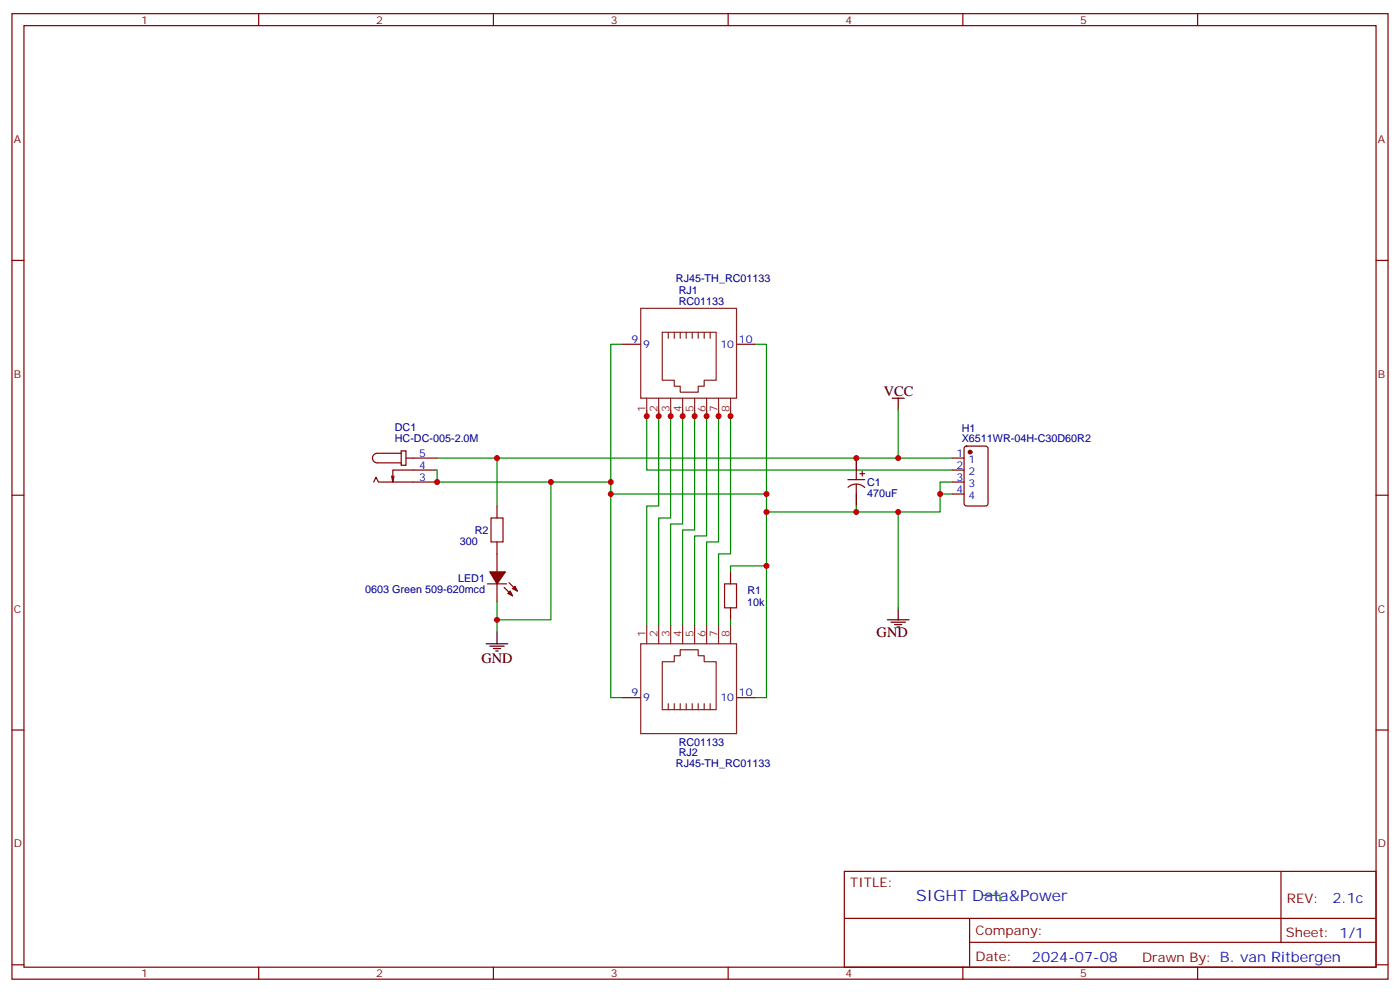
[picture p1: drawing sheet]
<svg xmlns="http://www.w3.org/2000/svg" width="412mm" height="292mm" viewBox="0 0 412 292" stroke-linecap="round" stroke-linejoin="round" font-family="sans-serif">
<g fill="none" stroke="#870000" stroke-width=".35">
<path d="M3.5 4h405.4v284.4h-405.4zM7.1 7.5h398.2v277.3h-398.2zM76.2 4v3.5M145.3 4v3.5M214.5 4v3.5M283.6 4v3.5M352.8 4v3.5M3.5 76.7h3.6M405.3 76.7h3.6M183.4 101.4h5.3M217 101.4h5.2M118.2 132.8h1.4v4.2h-1.4z"/>
<path d="M118.2 133.5h-7.1a1.41 1.41 0 0 0-1.4 1.4 1.41 1.41 0 0 0 1.4 1.4h7.1M119.6 134.9h9.2M128.8 138.4h-13.1v3.6l-.3-1.8M252.2 138.4v2.9M253.3 139.5h1.4M254 138.8v1.4M280.5 134.9h3.5M280.5 138.4h3.5M284.2 131.6l.5-.2h5.6l.7 .4v16.5l-.4 .7h-5.9l-.7-.4v-16.5zM3.5 145.8h3.6M110.1 142l.7-1.5 .7 1.5h17.3M116.1 140.2l-.4 1.8"/>
<path d="M146.4 149v3.5M146.4 159.6v8.8M249.8 141.3h4.9M249.8 143.5a3.5 3.5 0 0 1 4.9 .1M252.2 142.7v2.8M280.5 142h3.5M280.5 145.5h3.5M405.3 145.8h3.6M143.6 171.9h5.6M146.4 171.9v5.3M148.5 173l2.5 2.5M149.9 171.6l2.5 2.5"/>
<path d="M215.2 168.4v3.5M215.2 179v3.5M3.5 215h3.6M183.4 205.5h5.3M217 205.5h5.2M405.3 215h3.6M248.7 256.6h156.6v28.2h-156.6zM377.3 256.6v20.9M248.7 270.5h156.5M285.6 277.5h119.6M285.6 270.5v14.1M3.5 284.1h3.6"/>
<path d="M76.2 284.8v3.6M145.3 284.8v3.6M214.5 284.8v3.6M283.6 284.8v3.6M352.8 284.8v3.6M405.3 284.1h3.6"/>
</g>
<g fill="none" stroke="#008700" stroke-width=".35">
<path d="M183.4 101.4h-3.5v104.1h3.5M222.2 101.4h3.6v104.1h-3.6M128.8 138.4v3.6h51.1M128.8 134.9h151.7M146.4 134.9v14.1M190.5 120.8v17.6h90M194 120.8v28.2h-3.5v35.3M197.6 120.8v31.7h-3.6v31.8M201.1 120.8v33.5h-3.5v30M204.6 120.8v35.3h-3.5v28.2M208.1 120.8v37h-3.5v26.5M211.7 120.8v38.8h-3.6v24.7"/>
<path d="M215.2 120.8v42.3h-3.5v21.2M264.6 120.8v14.1M162.3 142v40.5h-15.9M179.9 145.5h45.9M252.2 149v1.8h-26.4M264.6 150.8v28.2M276.9 145.5v5.3h-24.7M280.5 142h-3.6v3.5h3.6M146.4 177.2v8.9M225.8 166.7h-10.6v1.7M215.2 182.5v1.8M289.3 263.7h5.3v1.7"/>
</g>
<g fill="none" stroke="#000" stroke-width=".35">
<path d="M262.8 117.3h3.5M264.6 117.3v3.5M252.2 134.9v3.5M252.2 145.5v3.5M264.6 179v3.5M143.2 189.6h6.4M144.3 190.3h4.2M145.3 191h2.2M146 191.7h.8M146.4 186.1v3.5M261.4 182.5h6.4M262.5 183.2h4.2"/>
<path d="M263.5 183.9h2.1M264.2 184.6h.7"/>
</g>
<g fill="#870000" stroke="#870000" stroke-width=".35">
<path d="M144.3 168.4h4.6l-2.5 3.5z"/>
<path d="M151 173.4l.7-.8 .7 1.5z"/>
<path d="M149.6 174.8l.7-.7 .7 1.4z"/>
<circle cx="285.7" cy="133.1" r=".53"/>
</g>
<path d="M144.6 152.5h3.6v7.1h-3.6zM213.4 171.9h3.6v7.1h-3.6z" fill="none" stroke="#a10000" stroke-width=".35"/>
<g fill="none" stroke="#8c2424" stroke-width=".35">
<path d="M188.7 90.8h28.3v26.5h-28.3zM195.1 97.9h15.9v14.1h-3.6v1.7h-1.7v1.8h-5.3v-1.8h-1.8v-1.7h-3.5zM196.8 97.9v1.7M198.6 97.9v1.7M200.4 97.9v1.7M202.1 97.9v1.7M203.9 97.9v1.7M205.7 97.9v1.7M207.4 97.9v1.7M209.2 97.9v1.7M190.5 117.3v5.3M194 117.3v5.3"/>
<path d="M197.6 117.3v5.3M201.1 117.3v5.3M204.6 117.3v5.3M208.1 117.3v5.3M211.7 117.3v5.3M215.2 117.3v5.3M188.7 189.6h28.3v26.4h-28.3zM190.5 184.3v5.3M194 184.3v5.3M195.1 194.9h3.5v-1.8h1.8v-1.8h5.3v1.8h1.7v1.8h3.6v14.1h-15.9zM197.6 184.3v5.3M201.1 184.3v5.3"/>
<path d="M204.6 184.3v5.3M208.1 184.3v5.3M211.7 184.3v5.3M215.2 184.3v5.3M196.8 207.2v1.8M198.6 207.2v1.8M200.4 207.2v1.8M202.1 207.2v1.8M203.9 207.2v1.8M205.7 207.2v1.8M207.4 207.2v1.8M209.2 207.2v1.8"/>
</g>
<g fill="#c00">
<circle cx="264.6" cy="134.9" r=".88"/>
<circle cx="179.9" cy="142" r=".88"/>
<circle cx="179.9" cy="145.5" r=".88"/>
<circle cx="146.4" cy="134.9" r=".88"/>
<circle cx="146.4" cy="182.5" r=".88"/>
<circle cx="162.3" cy="142" r=".88"/>
<circle cx="128.8" cy="142" r=".88"/>
<circle cx="252.2" cy="134.9" r=".88"/>
<circle cx="276.9" cy="145.5" r=".88"/>
<circle cx="252.2" cy="150.8" r=".88"/>
<circle cx="264.6" cy="150.8" r=".88"/>
<circle cx="225.8" cy="166.7" r=".88"/>
<circle cx="225.8" cy="145.5" r=".88"/>
<circle cx="225.8" cy="150.8" r=".88"/>
<circle cx="215.2" cy="122.6" r=".88"/>
<circle cx="211.7" cy="122.6" r=".88"/>
<circle cx="208.1" cy="122.6" r=".88"/>
<circle cx="204.6" cy="122.6" r=".88"/>
<circle cx="201.1" cy="122.6" r=".88"/>
<circle cx="197.6" cy="122.6" r=".88"/>
<circle cx="194" cy="122.6" r=".88"/>
<circle cx="190.5" cy="122.6" r=".88"/>
</g>
<text font-size="4.6" fill="#00f" x="269.9" y="265.4">SIGHT Data&amp;Power</text>
<g font-size="4.2">
<text x="260.3" y="116.6">VCC</text>
<text x="258.2" y="187.5">GND</text>
<text x="141.8" y="195.2">GND</text>
</g>
<g font-size="4.2" fill="#00f">
<text x="392.5" y="265.9">2.1c</text>
<text x="304" y="283.2">2024-07-08</text>
</g>
<g font-size="3.9" fill="#800">
<text x="250.5" y="261.2">TITLE:</text>
<text x="379.1" y="265.9">REV:</text>
<text x="287.4" y="275.4">Company:</text>
<text x="378.7" y="276">Sheet: 1/1</text>
<text x="287.4" y="283.1">Date:</text>
<text x="336.4" y="283.2">Drawn By: B. van Ritbergen</text>
</g>
<g font-size="3.2" fill="#800">
<text x="41.6" y="7">1</text>
<text x="110.8" y="7">2</text>
<text x="179.9" y="7">3</text>
<text x="249.1" y="7">4</text>
<text x="318.2" y="7">5</text>
<text x="4.1" y="42.1">A</text>
<text x="405.9" y="42.1">A</text>
<text x="4.1" y="111.3">B</text>
<text x="405.9" y="111.3">B</text>
<text x="4.1" y="180.4">C</text>
<text x="405.9" y="180.4">C</text>
<text x="4.1" y="249.6">D</text>
<text x="405.9" y="249.6">D</text>
<text x="41.6" y="287.8">1</text>
<text x="110.8" y="287.8">2</text>
<text x="179.9" y="287.8">3</text>
<text x="249.1" y="287.8">4</text>
<text x="318.2" y="287.8">5</text>
</g>
<g font-size="3.2" fill="#000080">
<text x="199.1" y="83.1">RJ45-TH_RC01133</text>
<text x="199.9" y="89.7">RC01133</text>
<text x="199.9" y="86.6">RJ1</text>
<text x="116.3" y="130.2">HC-DC-005-2.0M</text>
<text x="116.3" y="127">DC1</text>
<text x="283.3" y="130.3">X6511WR-04H-C30D60R2</text>
<text x="283.3" y="127.2">H1</text>
<text x="255.4" y="143">C1</text>
<text x="255.4" y="146.3">470uF</text>
<text x="135.5" y="160.4">300</text>
<text x="139.9" y="157.2">R2</text>
<text x="134.9" y="171.3">LED1</text>
<text x="107.6" y="174.5">0603 Green 509-620mcd</text>
<text x="220.1" y="178.4">10k</text>
<text x="220.1" y="174.9">R1</text>
<text x="199.9" y="219.6">RC01133</text>
<text x="199.1" y="226">RJ45-TH_RC01133</text>
<text x="199.9" y="222.7">RJ2</text>
</g>
<g font-size="3.2" fill="#00f">
<text x="186" y="101">9</text>
<text x="217.7" y="101">10</text>
<text x="189.4" y="102.4">9</text>
<text x="212.2" y="102.4">10</text>
<text x="123.5" y="134.5">5</text>
<text x="281.8" y="134.5">1</text>
<text x="285.3" y="136.3">1</text>
<text x="123.5" y="138.1">4</text>
<text x="123.5" y="141.6">3</text>
<text x="281.8" y="138.1">2</text>
<text x="281.8" y="141.6">3</text>
<text x="285.3" y="139.8">2</text>
<text x="285.3" y="143.4">3</text>
<text x="281.8" y="145.1">4</text>
<text x="285.3" y="146.9">4</text>
<text x="186" y="205.1">9</text>
<text x="189.4" y="206.5">9</text>
<text x="212.2" y="206.5">10</text>
<text x="217.7" y="205.1">10</text>
</g>
<g font-size="3.2" fill="#8d2323">
<text x="190.1" y="121.4" transform="rotate(-90 190.1 121.4)">1</text>
<text x="193.7" y="121.4" transform="rotate(-90 193.7 121.4)">2</text>
<text x="197.2" y="121.4" transform="rotate(-90 197.2 121.4)">3</text>
<text x="200.7" y="121.4" transform="rotate(-90 200.7 121.4)">4</text>
<text x="204.3" y="121.4" transform="rotate(-90 204.3 121.4)">5</text>
<text x="207.8" y="121.4" transform="rotate(-90 207.8 121.4)">6</text>
<text x="211.3" y="121.4" transform="rotate(-90 211.3 121.4)">7</text>
<text x="214.8" y="121.4" transform="rotate(-90 214.8 121.4)">8</text>
<text x="190.1" y="187.5" transform="rotate(-90 190.1 187.5)">1</text>
<text x="193.7" y="187.5" transform="rotate(-90 193.7 187.5)">2</text>
<text x="197.2" y="187.5" transform="rotate(-90 197.2 187.5)">3</text>
<text x="200.7" y="187.5" transform="rotate(-90 200.7 187.5)">4</text>
<text x="204.3" y="187.5" transform="rotate(-90 204.3 187.5)">5</text>
<text x="207.8" y="187.5" transform="rotate(-90 207.8 187.5)">6</text>
<text x="211.3" y="187.5" transform="rotate(-90 211.3 187.5)">7</text>
<text x="214.8" y="187.5" transform="rotate(-90 214.8 187.5)">8</text>
</g>
</svg>
